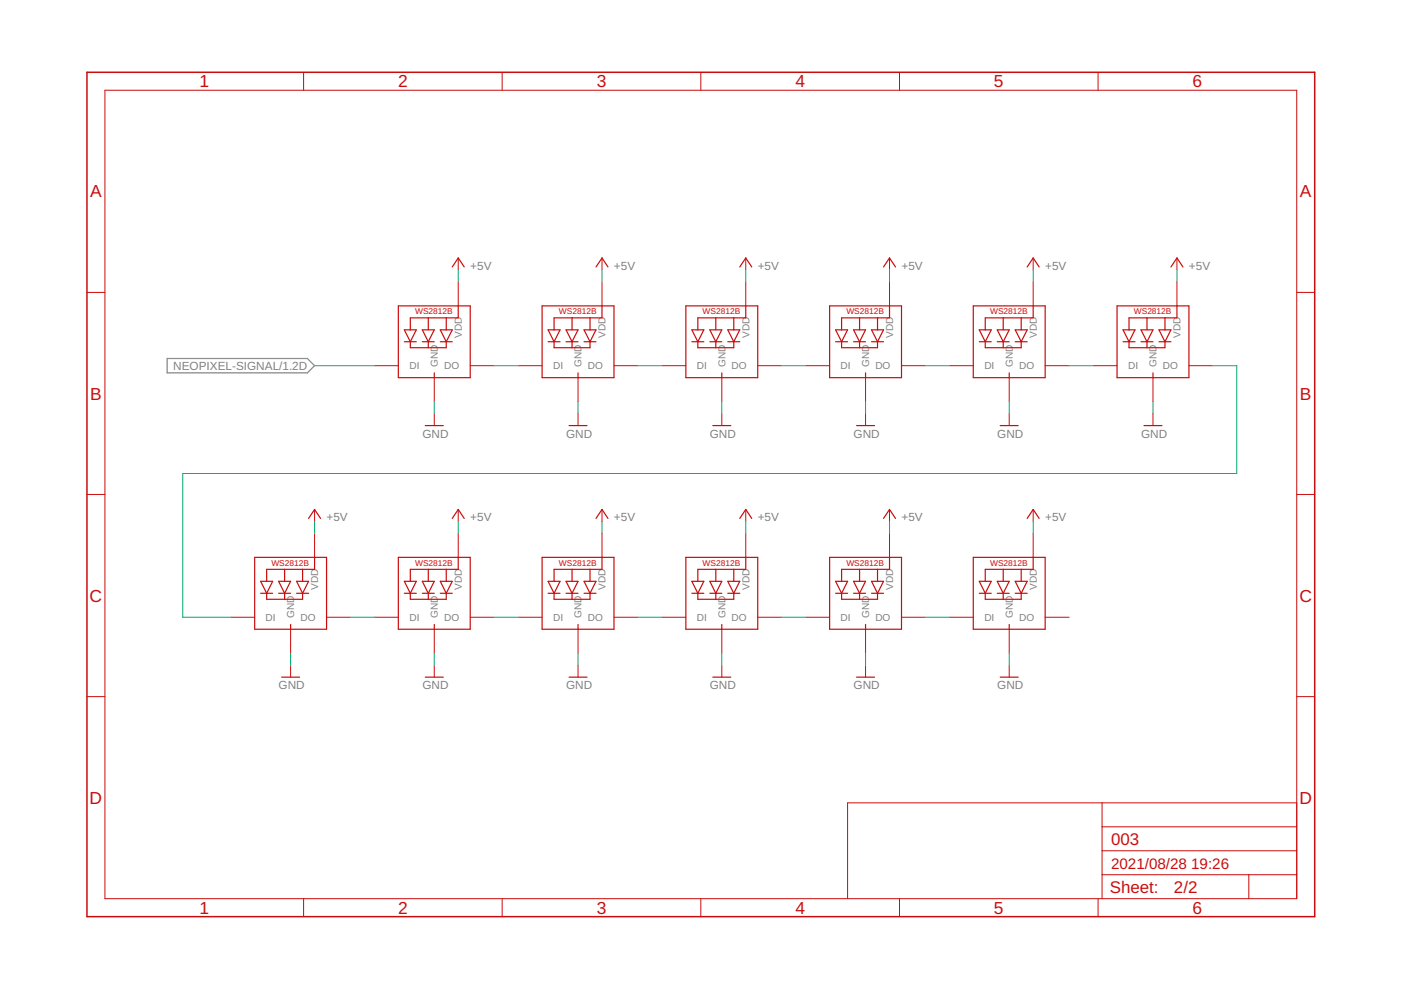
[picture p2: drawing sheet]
<svg xmlns="http://www.w3.org/2000/svg" width="297mm" height="210mm" viewBox="0 0 297 210" stroke-linecap="round" stroke-linejoin="round" font-family="sans-serif">
<path d="M35.4 76h29.8l1.5 1.5-1.5 1.6h-29.8z" fill="none" stroke="#808080" stroke-width=".25"/>
<g fill="none" stroke="#c90d0c" stroke-width=".21">
<path d="M22.2 19.1h252.7v171.4h-252.7zM64.4 15.3v3.8M106.5 15.3v3.8M148.6 15.3v3.8M190.7 15.3v3.8M232.8 15.3v3.8M97.2 54.7v2.5M97.2 59.8v5.1M127.6 54.7v2.5M127.6 59.8v5.1M158.1 54.7v2.5M158.1 59.8v5.1"/>
<path d="M188.6 54.7v2.5M188.6 59.8v5.1M219.1 54.7v2.5M219.1 59.8v5.1M249.5 54.7v2.5M249.5 59.8v5.1M18.4 62h3.8M79.4 77.5h5.1M99.7 77.5h5.1M109.9 77.5h5M130.2 77.5h5.1M140.3 77.5h5.1"/>
<path d="M160.7 77.5h5M170.8 77.5h5.1M191.1 77.5h5.1M201.3 77.5h5.1M221.6 77.5h5.1M231.8 77.5h5M252.1 77.5h5.1M274.9 62h3.8M92.1 80.1v5.1M92.1 87.7v2.5M122.6 80.1v5.1M122.6 87.7v2.5"/>
<path d="M153 80.1v5.1M153 87.7v2.5M183.5 80.1v5.1M183.5 87.7v2.5M214 80.1v5.1M214 87.7v2.5M244.5 80.1v5.1M244.5 87.7v2.5M18.4 104.8h3.8M66.7 108v2.6M66.7 113.1v5.1M97.2 108v2.6"/>
<path d="M97.2 113.1v5.1M127.6 108v2.6M127.6 113.1v5.1M158.1 108v2.6M158.1 113.1v5.1M188.6 108v2.6M188.6 113.1v5.1M219.1 108v2.6M219.1 113.1v5.1M274.9 104.8h3.8M48.9 130.9h5.1M61.6 133.4v5.1"/>
<path d="M69.2 130.9h5.1M79.4 130.9h5.1M92.1 133.4v5.1M99.7 130.9h5.1M109.9 130.9h5M122.6 133.4v5.1M130.2 130.9h5.1M140.3 130.9h5.1M153 133.4v5.1M160.7 130.9h5M170.8 130.9h5.1M183.5 133.4v5.1"/>
<path d="M191.1 130.9h5.1M201.3 130.9h5.1M214 133.4v5.1M221.6 130.9h5.1M18.4 147.7h3.8M61.6 141v2.6M92.1 141v2.6M122.6 141v2.6M153 141v2.6M183.5 141v2.6M214 141v2.6M274.9 147.7h3.8"/>
<path d="M233.7 170.2v20.3M233.7 175.3h41.2M274.9 170.2h-95.2v20.3M64.4 190.5v3.9M106.5 190.5v3.9M148.6 190.5v3.9M190.7 190.5v3.9M232.8 190.5v3.9M233.7 185.5h41.2M233.7 180.4h41.2M264.8 185.5v5"/>
</g>
<path d="M18.4 15.3h260.3v179.1h-260.3z" fill="none" stroke="#c90d0c" stroke-width=".32"/>
<g fill="none" stroke="#c90d0c" stroke-width=".25">
<path d="M95.9 56.6l1.3-1.9 1.2 1.9M126.4 56.6l1.2-1.9 1.3 1.9M156.8 56.6l1.3-1.9 1.3 1.9M187.3 56.6l1.3-1.9 1.3 1.9M217.8 56.6l1.3-1.9 1.2 1.9M248.3 56.6l1.2-1.9 1.3 1.9M84.5 64.9h15.2v15.2h-15.2zM85.7 69.9h2.6l-1.3 2.6zM85.7 72.5h2.6M87 72.5v1.2h7.6v-1.2M89.5 69.9h2.6l-1.3 2.6zM89.5 72.5h2.6"/>
<path d="M90.8 67.4v2.5M90.8 72.5v1.2M92.1 79.1v1M93.3 69.9h2.6l-1.3 2.6zM93.3 72.5h2.6M94.6 67.4v2.5M97.2 64.9v2.5h-10.2v2.5M114.9 64.9h15.3v15.2h-15.3zM116.2 69.9h2.5l-1.2 2.6zM116.2 72.5h2.5M117.5 72.5v1.2h7.6v-1.2M120 69.9h2.6l-1.3 2.6z"/>
<path d="M120 72.5h2.6M121.3 67.4v2.5M121.3 72.5v1.2M122.6 79.1v1M123.8 69.9h2.6l-1.3 2.6zM123.8 72.5h2.6M125.1 67.4v2.5M127.6 64.9v2.5h-10.1v2.5M145.4 64.9h15.3v15.2h-15.3zM146.7 69.9h2.5l-1.2 2.6zM146.7 72.5h2.5M148 72.5v1.2h7.6v-1.2"/>
<path d="M150.5 69.9h2.5l-1.2 2.6zM150.5 72.5h2.5M151.8 67.4v2.5M151.8 72.5v1.2M153 79.1v1M154.3 69.9h2.5l-1.2 2.6zM154.3 72.5h2.5M155.6 67.4v2.5M158.1 64.9v2.5h-10.1v2.5M175.9 64.9h15.2v15.2h-15.2zM177.2 69.9h2.5l-1.3 2.6zM177.2 72.5h2.5"/>
<path d="M178.4 72.5v1.2h7.7v-1.2M181 69.9h2.5l-1.3 2.6zM181 72.5h2.5M182.2 67.4v2.5M182.2 72.5v1.2M183.5 79.1v1M184.8 69.9h2.5l-1.2 2.6zM184.8 72.5h2.5M186.1 67.4v2.5M188.6 64.9v2.5h-10.2v2.5M206.4 64.9h15.2v15.2h-15.2zM207.6 69.9h2.6l-1.3 2.6z"/>
<path d="M207.6 72.5h2.6M208.9 72.5v1.2h7.6v-1.2M211.4 69.9h2.6l-1.3 2.6zM211.4 72.5h2.6M212.7 67.4v2.5M212.7 72.5v1.2M214 79.1v1M215.2 69.9h2.6l-1.3 2.6zM215.2 72.5h2.6M216.5 67.4v2.5M219.1 64.9v2.5h-10.2v2.5M236.8 64.9h15.3v15.2h-15.3z"/>
<path d="M238.1 69.9h2.5l-1.2 2.6zM238.1 72.5h2.5M239.4 72.5v1.2h7.6v-1.2M241.9 69.9h2.6l-1.3 2.6zM241.9 72.5h2.6M243.2 67.4v2.5M243.2 72.5v1.2M244.5 79.1v1M245.7 69.9h2.6l-1.3 2.6zM245.7 72.5h2.6M247 67.4v2.5M249.5 64.9v2.5h-10.1v2.5"/>
<path d="M90.2 90.2h3.8M120.6 90.2h3.9M151.1 90.2h3.8M181.6 90.2h3.8M212.1 90.2h3.8M242.5 90.2h3.9M54 118.2h15.2v15.2h-15.2zM65.4 109.9l1.3-1.9 1.3 1.9M66.7 118.2v2.5h-10.2v2.6M84.5 118.2h15.2v15.2h-15.2zM95.9 109.9l1.3-1.9 1.2 1.9M97.2 118.2v2.5h-10.2v2.6"/>
<path d="M114.9 118.2h15.3v15.2h-15.3zM126.4 109.9l1.2-1.9 1.3 1.9M127.6 118.2v2.5h-10.1v2.6M145.4 118.2h15.3v15.2h-15.3zM156.8 109.9l1.3-1.9 1.3 1.9M158.1 118.2v2.5h-10.1v2.6M175.9 118.2h15.2v15.2h-15.2zM187.3 109.9l1.3-1.9 1.3 1.9M188.6 118.2v2.5h-10.2v2.6M206.4 118.2h15.2v15.2h-15.2zM217.8 109.9l1.3-1.9 1.2 1.9M219.1 118.2v2.5h-10.2v2.6"/>
<path d="M55.3 123.3h2.5l-1.3 2.5zM55.3 125.8h2.5M56.5 125.8v1.3h7.7v-1.3M59.1 123.3h2.5l-1.3 2.5zM59.1 125.8h2.5M60.3 120.7v2.6M60.3 125.8v1.3M61.6 132.4v1M62.9 123.3h2.5l-1.2 2.5zM62.9 125.8h2.5M64.2 120.7v2.6M85.7 123.3h2.6l-1.3 2.5z"/>
<path d="M85.7 125.8h2.6M87 125.8v1.3h7.6v-1.3M89.5 123.3h2.6l-1.3 2.5zM89.5 125.8h2.6M90.8 120.7v2.6M90.8 125.8v1.3M92.1 132.4v1M93.3 123.3h2.6l-1.3 2.5zM93.3 125.8h2.6M94.6 120.7v2.6M116.2 123.3h2.5l-1.2 2.5zM116.2 125.8h2.5"/>
<path d="M117.5 125.8v1.3h7.6v-1.3M120 123.3h2.6l-1.3 2.5zM120 125.8h2.6M121.3 120.7v2.6M121.3 125.8v1.3M122.6 132.4v1M123.8 123.3h2.6l-1.3 2.5zM123.8 125.8h2.6M125.1 120.7v2.6M146.7 123.3h2.5l-1.2 2.5zM146.7 125.8h2.5M148 125.8v1.3h7.6v-1.3"/>
<path d="M150.5 123.3h2.5l-1.2 2.5zM150.5 125.8h2.5M151.8 120.7v2.6M151.8 125.8v1.3M153 132.4v1M154.3 123.3h2.5l-1.2 2.5zM154.3 125.8h2.5M155.6 120.7v2.6M177.2 123.3h2.5l-1.3 2.5zM177.2 125.8h2.5M178.4 125.8v1.3h7.7v-1.3M181 123.3h2.5l-1.3 2.5z"/>
<path d="M181 125.8h2.5M182.2 120.7v2.6M182.2 125.8v1.3M183.5 132.4v1M184.8 123.3h2.5l-1.2 2.5zM184.8 125.8h2.5M186.1 120.7v2.6M207.6 123.3h2.6l-1.3 2.5zM207.6 125.8h2.6M208.9 125.8v1.3h7.6v-1.3M211.4 123.3h2.6l-1.3 2.5zM211.4 125.8h2.6"/>
<path d="M212.7 120.7v2.6M212.7 125.8v1.3M214 132.4v1M215.2 123.3h2.6l-1.3 2.5zM215.2 125.8h2.6M216.5 120.7v2.6M59.7 143.6h3.8M90.2 143.6h3.8M120.6 143.6h3.9M151.1 143.6h3.8M181.6 143.6h3.8M212.1 143.6h3.8"/>
</g>
<g fill="none" stroke="#0dab76" stroke-width=".21">
<path d="M97.2 57.2v2.6M127.6 57.2v2.6M158.1 57.2v2.6M188.6 57.2v2.6M219.1 57.2v2.6M249.5 57.2v2.6M66.7 77.5h12.7M104.8 77.5h5.1M135.3 77.5h5M165.7 77.5h5.1M196.2 77.5h5.1M226.7 77.5h5.1"/>
<path d="M257.2 77.5h5v22.9h-223.4v30.5h10.1M92.1 85.2v2.5M122.6 85.2v2.5M153 85.2v2.5M183.5 85.2v2.5M214 85.2v2.5M244.5 85.2v2.5M66.7 110.6v2.5M97.2 110.6v2.5M127.6 110.6v2.5M158.1 110.6v2.5M188.6 110.6v2.5"/>
<path d="M219.1 110.6v2.5M61.6 138.5v2.5M74.3 130.9h5.1M92.1 138.5v2.5M104.8 130.9h5.1M122.6 138.5v2.5M135.3 130.9h5M153 138.5v2.5M165.7 130.9h5.1M183.5 138.5v2.5M196.2 130.9h5.1M214 138.5v2.5"/>
</g>
<g font-size="3.7" fill="#c90d0c">
<text x="42.3" y="18.5">1</text>
<text x="84.4" y="18.5">2</text>
<text x="126.5" y="18.5">3</text>
<text x="168.6" y="18.5">4</text>
<text x="210.7" y="18.5">5</text>
<text x="252.9" y="18.5">6</text>
<text x="19.1" y="41.9">A</text>
<text x="275.6" y="41.9">A</text>
<text x="19.1" y="84.7">B</text>
<text x="275.6" y="84.7">B</text>
<text x="19" y="127.6">C</text>
<text x="275.5" y="127.6">C</text>
<text x="19" y="170.4">D</text>
<text x="275.5" y="170.4">D</text>
<text x="42.3" y="193.7">1</text>
<text x="84.4" y="193.7">2</text>
<text x="126.5" y="193.7">3</text>
<text x="168.6" y="193.7">4</text>
<text x="210.7" y="193.7">5</text>
<text x="252.9" y="193.7">6</text>
</g>
<g font-size="3.6" fill="#c90d0c">
<text x="235.6" y="179.1">003</text>
<text x="235.3" y="189.4">Sheet:</text>
<text x="248.9" y="189.3">2/2</text>
</g>
<g font-size="3.2" fill="#c90d0c">
<text x="235.6" y="184.2">2021/08/28</text>
<text x="252.6" y="184.2">19:26</text>
</g>
<g font-size="2.5" fill="#808080">
<text x="99.7" y="57.2">+5V</text>
<text x="130.2" y="57.2">+5V</text>
<text x="160.7" y="57.2">+5V</text>
<text x="191.1" y="57.2">+5V</text>
<text x="221.6" y="57.2">+5V</text>
<text x="252.1" y="57.2">+5V</text>
<text x="36.7" y="78.4">NEOPIXEL-SIGNAL/1.2D</text>
<text x="89.5" y="92.8">GND</text>
<text x="120" y="92.8">GND</text>
<text x="150.5" y="92.8">GND</text>
<text x="181" y="92.8">GND</text>
<text x="211.4" y="92.8">GND</text>
<text x="241.9" y="92.8">GND</text>
<text x="69.2" y="110.6">+5V</text>
<text x="99.7" y="110.6">+5V</text>
<text x="130.2" y="110.6">+5V</text>
<text x="160.7" y="110.6">+5V</text>
<text x="191.1" y="110.6">+5V</text>
<text x="221.6" y="110.6">+5V</text>
<text x="59.1" y="146.1">GND</text>
<text x="89.5" y="146.1">GND</text>
<text x="120" y="146.1">GND</text>
<text x="150.5" y="146.1">GND</text>
<text x="181" y="146.1">GND</text>
<text x="211.4" y="146.1">GND</text>
</g>
<g font-size="2.1" fill="#808080">
<text x="97.9" y="71.7" transform="rotate(-90 97.9 71.7)">VDD</text>
<text x="128.4" y="71.7" transform="rotate(-90 128.4 71.7)">VDD</text>
<text x="158.9" y="71.7" transform="rotate(-90 158.9 71.7)">VDD</text>
<text x="189.3" y="71.7" transform="rotate(-90 189.3 71.7)">VDD</text>
<text x="219.8" y="71.7" transform="rotate(-90 219.8 71.7)">VDD</text>
<text x="250.3" y="71.7" transform="rotate(-90 250.3 71.7)">VDD</text>
<text x="92.8" y="77.7" transform="rotate(-90 92.8 77.7)">GND</text>
<text x="123.3" y="77.7" transform="rotate(-90 123.3 77.7)">GND</text>
<text x="153.8" y="77.7" transform="rotate(-90 153.8 77.7)">GND</text>
<text x="184.3" y="77.7" transform="rotate(-90 184.3 77.7)">GND</text>
<text x="214.7" y="77.7" transform="rotate(-90 214.7 77.7)">GND</text>
<text x="245.2" y="77.7" transform="rotate(-90 245.2 77.7)">GND</text>
<text x="86.8" y="78.3">DI</text>
<text x="94.2" y="78.3">DO</text>
<text x="117.3" y="78.3">DI</text>
<text x="124.6" y="78.3">DO</text>
<text x="147.8" y="78.3">DI</text>
<text x="155.1" y="78.3">DO</text>
<text x="178.2" y="78.3">DI</text>
<text x="185.6" y="78.3">DO</text>
<text x="208.7" y="78.3">DI</text>
<text x="216.1" y="78.3">DO</text>
<text x="239.2" y="78.3">DI</text>
<text x="246.5" y="78.3">DO</text>
<text x="67.4" y="125" transform="rotate(-90 67.4 125)">VDD</text>
<text x="97.9" y="125" transform="rotate(-90 97.9 125)">VDD</text>
<text x="128.4" y="125" transform="rotate(-90 128.4 125)">VDD</text>
<text x="158.9" y="125" transform="rotate(-90 158.9 125)">VDD</text>
<text x="189.3" y="125" transform="rotate(-90 189.3 125)">VDD</text>
<text x="219.8" y="125" transform="rotate(-90 219.8 125)">VDD</text>
<text x="56.3" y="131.6">DI</text>
<text x="62.4" y="131.1" transform="rotate(-90 62.4 131.1)">GND</text>
<text x="63.7" y="131.6">DO</text>
<text x="86.8" y="131.6">DI</text>
<text x="92.8" y="131.1" transform="rotate(-90 92.8 131.1)">GND</text>
<text x="94.2" y="131.6">DO</text>
<text x="117.3" y="131.6">DI</text>
<text x="123.3" y="131.1" transform="rotate(-90 123.3 131.1)">GND</text>
<text x="124.6" y="131.6">DO</text>
<text x="147.8" y="131.6">DI</text>
<text x="153.8" y="131.1" transform="rotate(-90 153.8 131.1)">GND</text>
<text x="155.1" y="131.6">DO</text>
<text x="178.2" y="131.6">DI</text>
<text x="184.3" y="131.1" transform="rotate(-90 184.3 131.1)">GND</text>
<text x="185.6" y="131.6">DO</text>
<text x="208.7" y="131.6">DI</text>
<text x="214.7" y="131.1" transform="rotate(-90 214.7 131.1)">GND</text>
<text x="216.1" y="131.6">DO</text>
</g>
<g font-size="1.8" fill="#c90d0c">
<text x="88" y="66.6">WS2812B</text>
<text x="118.5" y="66.6">WS2812B</text>
<text x="149" y="66.6">WS2812B</text>
<text x="179.4" y="66.6">WS2812B</text>
<text x="209.9" y="66.6">WS2812B</text>
<text x="240.4" y="66.6">WS2812B</text>
<text x="57.5" y="119.9">WS2812B</text>
<text x="88" y="119.9">WS2812B</text>
<text x="118.5" y="119.9">WS2812B</text>
<text x="149" y="119.9">WS2812B</text>
<text x="179.4" y="119.9">WS2812B</text>
<text x="209.9" y="119.9">WS2812B</text>
</g>
</svg>
